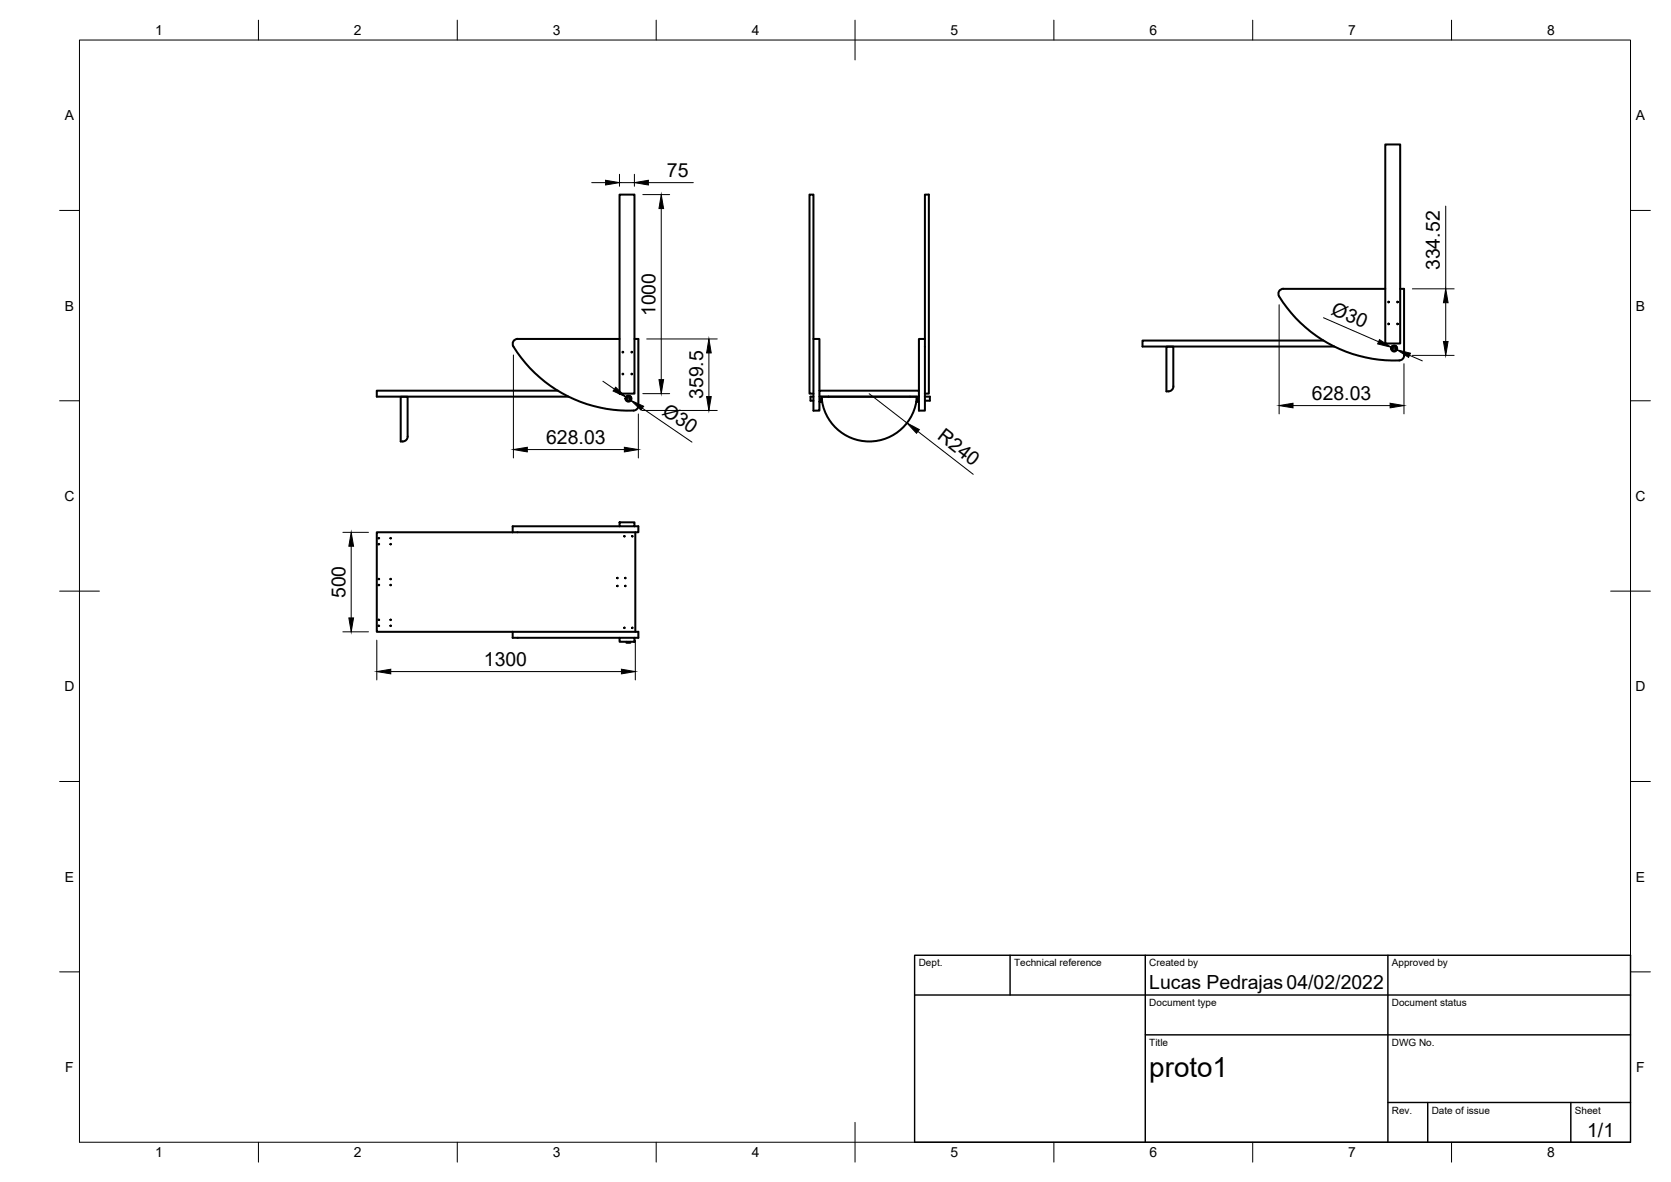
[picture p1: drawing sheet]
<svg xmlns="http://www.w3.org/2000/svg" width="420mm" height="297mm" viewBox="0 0 420 297" stroke-linecap="round" stroke-linejoin="round" font-family="sans-serif">
<!-- layer: Visible -->
<g fill="none" stroke="#000" stroke-width=".51">
<path d="M348.3 36.3h3.8v50h-3.8zM155.8 48.9h3.7v50h-3.7zM322.7 72.6h25.6M322.7 72.6a1.26 1.26 0 0 0-1.1 1.9 33.8 33.8 0 0 0 30.6 16 1.26 1.26 0 0 0 .9-1.2M352.1 72.6h.9v16.7M140.3 98.2h-45.6v1.5h48.3M155.8 85.2h-25.6a1.26 1.26 0 0 0-1.1 1.9 33.8 33.8 0 0 0 30.6 16 1.26 1.26 0 0 0 .8-1.2M158.5 99.7v.5M158.6 99.7h-1.2l.1 .5M159.5 85.2h1v16.7M204.5 85.2v-36.3h-1v50h1M204.5 99.7h-.7v1h.7"/>
<path d="M206 98.2h25.1v1.5h-25.1zM206 98.2v-13h-1.5v18h1.5v-3.5M208.3 99.7h.1M228.8 99.7h.1M230.5 99.7a12 12 0 0 1-11.9 11.2 12 12 0 0 1-12-11.2h23.9M231.1 98.2v-13h1.5v18h-1.5v-3.5M232.6 85.2v-36.3h1v50h-1M232.6 99.7h1.2v1h-1.2M295 97.1v-10h-1.7v11.2h.5M295 97.1a1.26 1.26 0 0 1-1.2 1.2M332.8 85.6h-45.5v1.5h48.2M351 87.1v.5"/>
<path d="M351.1 87.1h-1.1v.5M102.5 109.7a1.32 1.32 0 0 1-1.7 1.2v-11.2h1.7v10M206 100.9h.7M206.6 100.2l-.3 .2M206.6 100.3l-.3 .6M230.4 100.9h.7M230.5 100.2l.3 .2M230.5 100.3l.3 .6M128.9 133.8h-34.2v25h34.2M155.8 132.3h-26.9v1.5M155.8 131.3h3.7v1h-3.7zM159.5 132.3h1v1.5h-31.6"/>
<path d="M159.7 133.8v25M128.9 158.8v1.5h26.9M128.9 158.8h31.6v1.5h-1M155.8 160.3h3.7v1h-3.7zM157.5 161.3v.2h1v-.2"/>
<circle cx="349.1" cy="75.9" r=".1"/>
<circle cx="351.4" cy="75.9" r=".1"/>
<circle cx="156.6" cy="88.5" r=".1"/>
<circle cx="156.6" cy="94" r=".1"/>
<circle cx="158.8" cy="88.5" r=".1"/>
<circle cx="158.8" cy="94" r=".1"/>
<circle cx="349.1" cy="81.4" r=".1"/>
<circle cx="350.6" cy="87.6" r=".5"/>
<circle cx="350.6" cy="87.6" r=".75"/>
<circle cx="351.4" cy="81.4" r=".1"/>
<circle cx="158" cy="100.2" r=".5"/>
<circle cx="158" cy="100.2" r=".75"/>
<circle cx="95.3" cy="136.8" r=".07"/>
<circle cx="95.3" cy="135.3" r=".07"/>
<circle cx="98.2" cy="136.8" r=".07"/>
<circle cx="98.2" cy="135.3" r=".07"/>
<circle cx="157" cy="134.8" r=".07"/>
<circle cx="159" cy="134.8" r=".07"/>
<circle cx="95.3" cy="157.3" r=".07"/>
<circle cx="95.3" cy="145.5" r=".07"/>
<circle cx="95.3" cy="155.8" r=".07"/>
<circle cx="95.3" cy="147" r=".07"/>
<circle cx="98.2" cy="155.8" r=".07"/>
<circle cx="98.2" cy="145.5" r=".07"/>
<circle cx="98.2" cy="157.3" r=".07"/>
<circle cx="98.2" cy="147" r=".07"/>
<circle cx="155.3" cy="145.3" r=".07"/>
<circle cx="155.3" cy="147.3" r=".07"/>
<circle cx="157" cy="157.8" r=".07"/>
<circle cx="157.3" cy="145.3" r=".07"/>
<circle cx="157.3" cy="147.3" r=".07"/>
<circle cx="159" cy="157.8" r=".07"/>
</g>
<!-- layer: Border -->
<g fill="none" stroke="#000" stroke-width=".25">
<path d="M20 10.1h390v276.9h-390zM65 5.1v5M115 5.1v5M165 5.1v5M215 5.1v10M265 5.1v5M315 5.1v5M365 5.1v5M15 52.9h5M410 52.9h5M15 100.7h5M410 100.7h5"/>
<path d="M15 148.6h10M405 148.6h10M15 196.4h5M410 196.4h5M15 244.2h5M410 244.2h5M65 287v5M115 287v5M165 287v5M215 282.1v9.9M265 287v5M315 287v5"/>
<path d="M365 287v5"/>
</g>
<!-- layer: TitleBlock -->
<path d="M230 240.1h180v46.9h-180zM230 250h180M254 240.1v9.9M288 240.1v46.9M349 240.1v46.9M288 260.1h122M349 277.1h61M359 277.1v9.9M395 277.1v9.9" fill="none" stroke="#000" stroke-width=".36"/>
<!-- layer: Dimensions -->
<g fill="none" stroke="#000" stroke-width=".25">
<path d="M148.8 45.9h3.5M155.8 43.8v3M155.8 45.9h3.7M159.5 43.8v3M161.6 48.9h6.8M163 45.9h11.3M166.3 52.4v43M363.5 51.8v20.8M321.6 76.6v27.4M332.8 79.8l13.8 6.1M355.1 72.6h10.5M363.5 76.1v9.7"/>
<path d="M129.1 89.2v25.9M151.6 95.8l2.9 2M157.4 99.8l1.2 .8M161.6 98.9h6.8M162.6 85.2h17.7M178.2 88.7v11M218.5 98.9l9.5 7.4M349.8 87.3l1.4 .6M353 91.4v12.6M354.4 89.3l3.2 1.4M355.1 89.3h10.5M132.6 113h24.4"/>
<path d="M160.5 104v11.1M161.4 103.2h18.9M161.5 102.6l12.5 8.5M230.8 108.4l13.9 10.8M325.1 101.9h24.4M86.2 133.8h6.4M88.3 137.3v18M86.2 158.8h6.4M94.7 160.9v10M98.3 168.8h58M159.7 160.9v10"/>
</g>
<g fill="#000" stroke="#000" stroke-width=".25">
<path d="M152.3 45.3l3.5 .6-3.5 .6zM159.5 45.9l3.5-.6v1.2zM166.3 48.9l.6 3.5h-1.2zM363.5 72.6l.6 3.5h-1.2zM154.8 97.3l2.6 2.5-3.2-1.5zM165.7 95.4h1.2l-.6 3.5zM178.2 85.2l.6 3.5h-1.1zM177.7 99.7h1.1l-.6 3.5zM346.9 85.4l2.9 1.9-3.4-.9zM351.2 87.9l3.4 .9-.4 1zM362.9 85.8h1.2l-.6 3.5zM129.1 113l3.5-.6v1.2z"/>
<path d="M157 112.4l3.5 .6-3.5 .6zM158.6 100.6l3.2 1.5-.6 1zM228 106.3l3.2 1.7-.8 .9zM321.6 101.9l3.5-.6v1.2zM349.5 101.3l3.5 .6-3.5 .6zM88.3 133.8l.6 3.5h-1.2zM87.7 155.3h1.2l-.6 3.5zM94.7 168.8l3.6-.6v1.1zM156.3 168.2l3.4 .6-3.4 .5z"/>
</g>
<text font-size="7" x="289" y="270.6">proto1</text>
<g font-size="4.9">
<text x="167.7" y="44.4">75</text>
<text x="362.1" y="67.9" transform="rotate(-90 362.1 67.9)">334.52</text>
<text x="164.8" y="79.5" transform="rotate(-90 164.8 79.5)">1000</text>
<text x="334.5" y="78.9" transform="rotate(23 334.5 78.9)">Ø30</text>
<text x="176.8" y="100.3" transform="rotate(-90 176.8 100.3)">359.5</text>
<text x="329.9" y="100.5">628.03</text>
<text x="166.3" y="104" transform="rotate(34 166.3 104)">Ø30</text>
<text x="137.3" y="111.5">628.03</text>
<text x="235.4" y="110.2" transform="rotate(38 235.4 110.2)">R240</text>
<text x="86.8" y="150.3" transform="rotate(-90 86.8 150.3)">500</text>
<text x="121.7" y="167.3">1300</text>
<text x="289" y="248.5">Lucas Pedrajas04/02/2022</text>
<text x="399.1" y="285.7">1/1</text>
</g>
<g font-size="3.5">
<text x="39" y="8.8">1</text>
<text x="89" y="8.8">2</text>
<text x="139" y="8.8">3</text>
<text x="189" y="8.8">4</text>
<text x="239" y="8.8">5</text>
<text x="289" y="8.8">6</text>
<text x="339" y="8.8">7</text>
<text x="389" y="8.8">8</text>
<text x="16.3" y="30.2">A</text>
<text x="411.3" y="30.2">A</text>
<text x="16.3" y="78">B</text>
<text x="411.3" y="78">B</text>
<text x="16.2" y="125.9">C</text>
<text x="411.2" y="125.9">C</text>
<text x="16.2" y="173.7">D</text>
<text x="411.2" y="173.7">D</text>
<text x="16.3" y="221.6">E</text>
<text x="411.3" y="221.6">E</text>
<text x="16.4" y="269.4">F</text>
<text x="411.4" y="269.4">F</text>
<text x="39" y="290.8">1</text>
<text x="89" y="290.8">2</text>
<text x="139" y="290.8">3</text>
<text x="189" y="290.8">4</text>
<text x="239" y="290.8">5</text>
<text x="289" y="290.8">6</text>
<text x="339" y="290.8">7</text>
<text x="389" y="290.8">8</text>
</g>
<g font-size="2.5">
<text x="231" y="242.9">Dept.</text>
<text x="255" y="242.9">Technical reference</text>
<text x="289" y="242.9">Created by</text>
<text x="350" y="242.9">Approved by</text>
<text x="289" y="252.8">Document type</text>
<text x="350" y="252.8">Document status</text>
<text x="289" y="262.9">Title</text>
<text x="350" y="262.9">DWG No.</text>
<text x="350" y="279.9">Rev.</text>
<text x="360" y="279.9">Date of issue</text>
<text x="396" y="279.9">Sheet</text>
</g>
</svg>
